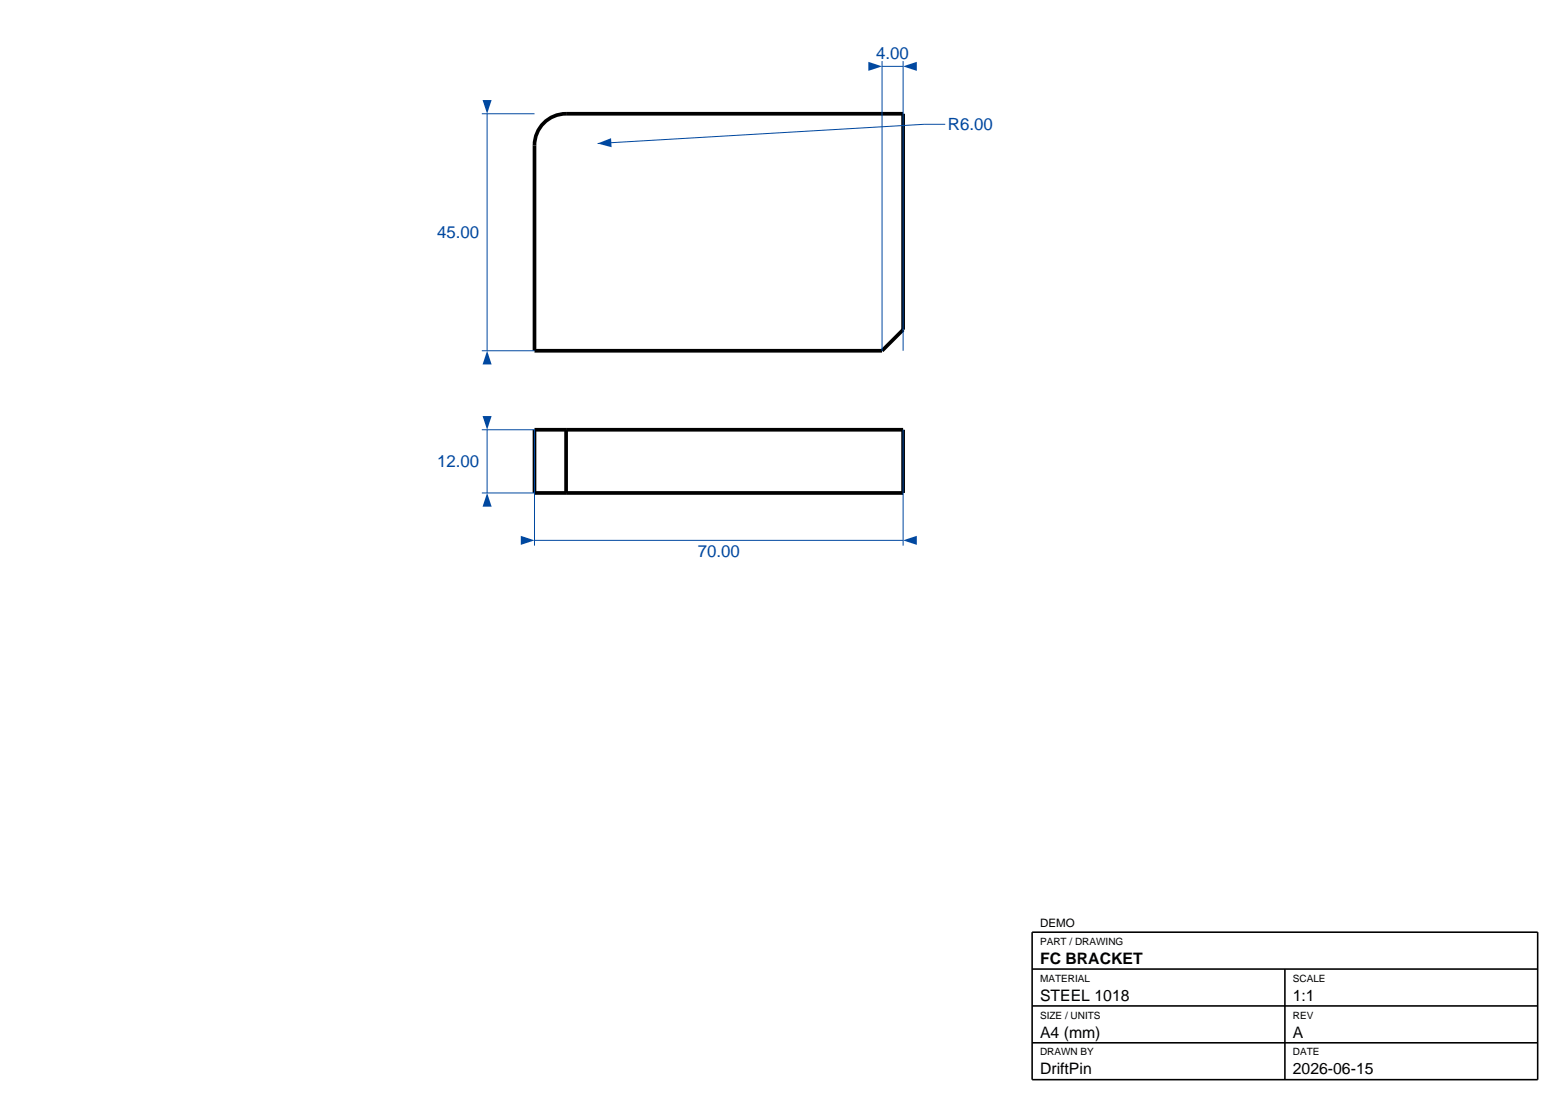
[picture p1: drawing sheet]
<svg xmlns="http://www.w3.org/2000/svg" width="297mm" height="210mm" viewBox="0 0 297 210" stroke-linecap="round" stroke-linejoin="round" font-family="sans-serif">
<path d="M103.3 23.4a6 6 0 0 1 4.2-1.8h64v41l-4 4h-66v-39a6 6 0 0 1 1.8-4.2zM107.5 81.6h-6v12h6M107.5 81.6h64v12h-64M107.5 81.6v12" fill="none" stroke="#000" stroke-width=".7" stroke-linecap="butt"/>
<path d="M101.5 81.6v22M171.5 81.6v22M101.5 102.6h70" fill="none" stroke="#0048a0" stroke-width=".19"/>
<g fill="#0048a0">
<path d="M98.9 101.7l2.6 .9-2.6 .9z"/>
<path d="M171.5 102.6l2.6-.9v1.8z"/>
</g>
<path d="M91.5 81.6h10M91.5 93.6h10M92.5 81.6v12" fill="none" stroke="#0048a0" stroke-width=".19"/>
<g fill="#0048a0">
<path d="M91.6 79h1.8l-.9 2.6z"/>
<path d="M92.5 93.6l.9 2.6h-1.8z"/>
</g>
<path d="M167.5 11.6v55M167.5 12.6h4M171.5 11.6v55" fill="none" stroke="#0048a0" stroke-width=".19"/>
<g fill="#0048a0">
<path d="M164.9 11.7l2.6 .9-2.6 .9z"/>
<path d="M171.5 12.6l2.6-.9v1.8z"/>
</g>
<path d="M91.5 21.6h10M92.5 21.6v45M91.5 66.6h10" fill="none" stroke="#0048a0" stroke-width=".19"/>
<g fill="#0048a0">
<path d="M91.6 19h1.8l-.9 2.6z"/>
<path d="M92.5 66.6l.9 2.6h-1.8z"/>
</g>
<path d="M179.5 23.6h-4l-62 3.6" fill="none" stroke="#0048a0" stroke-width=".19"/>
<path d="M113.5 27.2l2.5-1 .1 1.8z" fill="#0048a0"/>
<path d="M196 177h96v28h-96zM196 184h96M196 191h96M196 198h96M244 184v21" fill="none" stroke="#000" stroke-width=".3"/>
<g font-size="3.2" fill="#0048a0">
<text x="166.4" y="11.2">4.00</text>
<text x="180" y="24.7">R6.00</text>
<text x="83" y="45.2">45.00</text>
<text x="83" y="88.7">12.00</text>
<text x="132.5" y="105.8">70.00</text>
</g>
<g font-size="3">
<text x="197.5" y="183">FC BRACKET</text>
<text x="197.5" y="190">STEEL 1018</text>
<text x="245.5" y="190">1:1</text>
<text x="197.5" y="197">A4 (mm)</text>
<text x="245.5" y="197">A</text>
<text x="197.5" y="204">DriftPin</text>
<text x="245.5" y="204">2026-06-15</text>
</g>
<text font-size="2.2" x="197.5" y="176">DEMO</text>
<g font-size="1.9">
<text x="197.5" y="179.4">PART / DRAWING</text>
<text x="197.5" y="186.4">MATERIAL</text>
<text x="245.5" y="186.4">SCALE</text>
<text x="197.5" y="193.4">SIZE / UNITS</text>
<text x="245.5" y="193.4">REV</text>
<text x="197.5" y="200.4">DRAWN BY</text>
<text x="245.5" y="200.4">DATE</text>
</g>
</svg>
